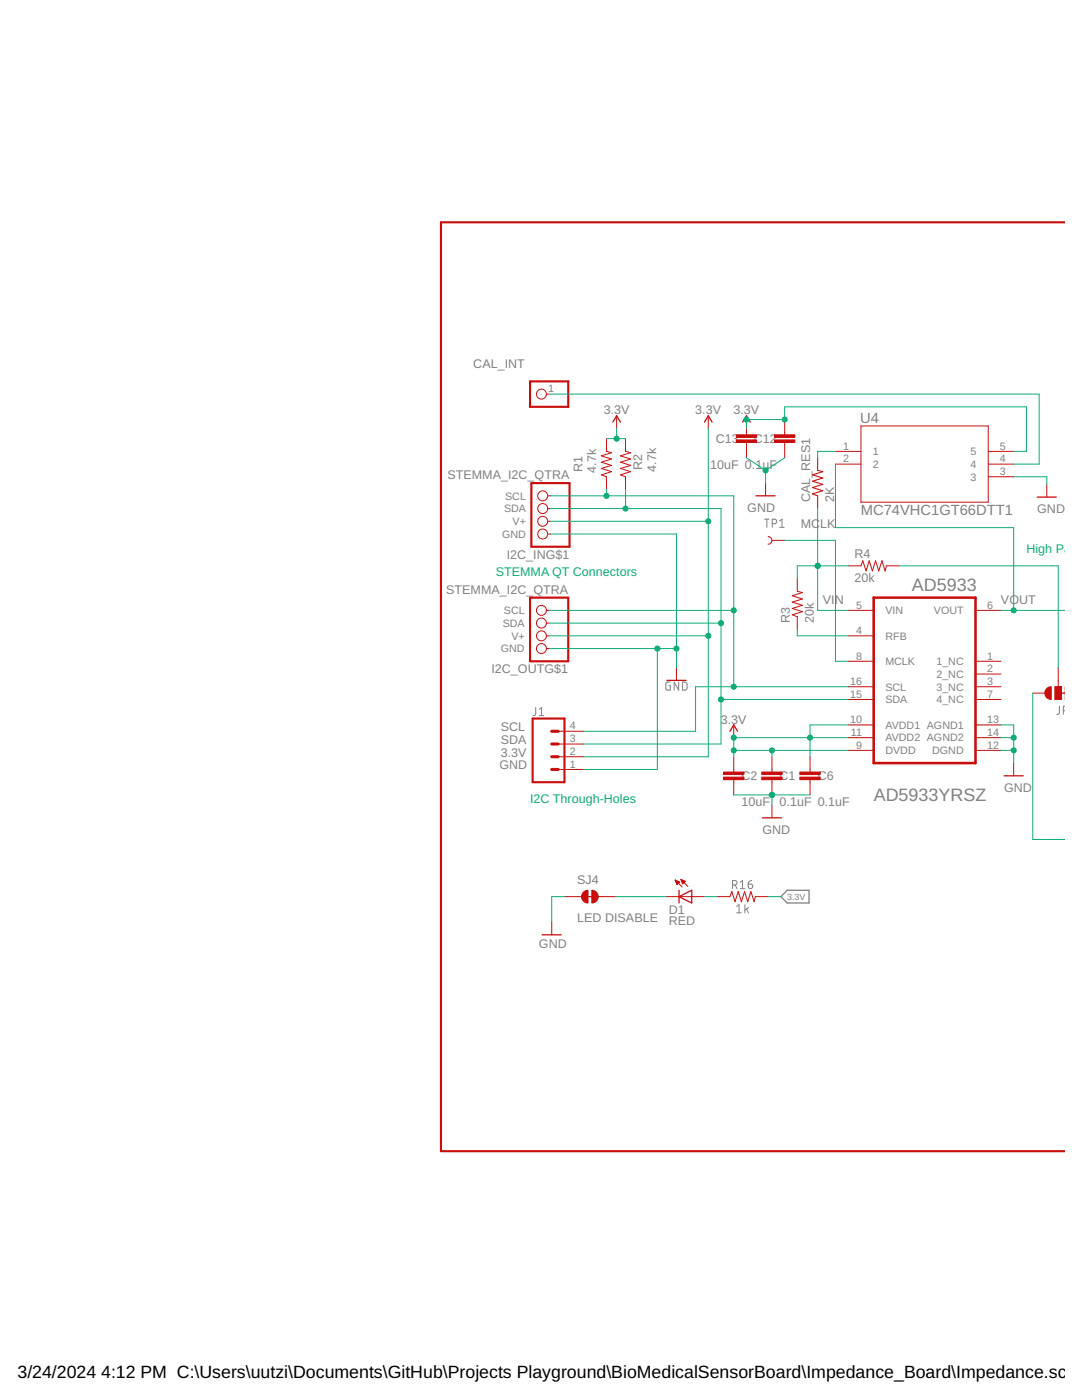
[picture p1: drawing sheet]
<svg xmlns="http://www.w3.org/2000/svg" width="216mm" height="279mm" viewBox="0 0 216 279" stroke-linecap="round" stroke-linejoin="round" font-family="sans-serif">
<g fill="none" stroke="#808080" stroke-width=".2">
<path d="M152.6 103.6h.9M153 103.6v1.6M154.1 104.5h.4a.46 .46 0 0 0 .5-.4 .46 .46 0 0 0-.5-.5h-.4v1.6M155.6 104l.4-.4v1.6M155.6 105.2h.9M133.8 136.1h-.7l-.2 .2v1.1l.2 .3h.7v-.9h-.3M135.4 136.1v1.6l-.9-1.6v1.6M136.2 136.1h.6l.3 .3v.9l-.3 .4h-.6zM106.9 141.2v1.4l-.2 .2h-.3M107.6 142.8h.9M107.6 141.6l.5-.4v1.6M211.4 140.9v1.4l-.2 .2-.3 .1"/>
<path d="M212.2 141.8h.3M212.5 140.9h-.3v1.7M146.2 176.6h.4a.46 .46 0 0 0 .5-.4 .46 .46 0 0 0-.5-.5h-.4v1.7M146.7 176.6l.4 .8M147.7 176.1l.5-.4v1.7M147.7 177.4h.9M149.3 176.4h.5a.45 .45 0 0 1 .4 .5 .45 .45 0 0 1-.5 .4 .45 .45 0 0 1-.4-.4zM150 175.7l-.6 .3-.1 .4M147 180.9l.5-.3v1.6M147 182.2h.9M148.6 180.6v1.6M148.9 181.4l.5 .8"/>
<path d="M149.4 181.1l-.8 .5"/>
</g>
<path d="M155.8 178.9l1.3-1.2h4.3v2.5h-4.3z" fill="none" stroke="#808080" stroke-width=".25"/>
<path d="M174.3 119.3h20.3v33h-20.3z" fill="none" stroke="#c90d0c" stroke-width=".51"/>
<g fill="none" stroke="#c90d0c" stroke-width=".2">
<path d="M109 78.7h.6M109.3 99h.5M121 87.5v2.6l1 .2-2 .7 2 .6-2 .6 2 .7-2 .6 2 .6-2 .7 1 .3v2.6M123 83v2.5M124.8 87.5v2.6l1 .2-2 .7 2 .6-2 .6 2 .7-2 .6 2 .6-2 .7 1 .3v2.6M141.3 83v2.5M148.9 83v3.8M148.9 88.3v3.1M152.8 96.4v2.6M156.6 83.7v3.1M156.6 88.3v3.1M163.2 91.4v2.5"/>
<path d="M163.2 99v2.5M166.7 90.1h5.1M166.7 92.6h5.1M171.8 85h25.4v15.2h-25.4zM197.2 90.1h5.1M197.2 92.6h5.1M197.2 95.1h5.1M208.9 96.7v2.5M109.3 106.6h.5M109.3 104h.5M109.3 101.5h.5M153.3 107.1a.76 .76 0 0 1 .7 .7 .76 .76 0 0 1-.7 .8"/>
<path d="M154 107.8h2.6M159.1 115.5v2.5l1 .3-2 .6 2 .6-2 .7 2 .6-2 .6 2 .7-2 .6 1 .4v2.5M169.2 112.9h2.6l.4-1 .6 2 .6-2 .7 2 .6-2 .6 2 .7-2 .6 2 .3-1h2.5M109 126.9h.6M109 121.8h.6M109 129.4h.6M109 124.4h.6M135 133.2v2.6M169.2 139.6h5.1M169.2 137.1h5.1M169.2 132h5.1M169.2 126.9h5.1"/>
<path d="M169.2 121.8h5.1M174.3 126.9h.1M174.3 121.8h.1M174.3 132h.1M194.6 132h.1M194.6 134.5h.1M194.6 121.8h.1M194.6 132h5.1M194.6 134.5h5.1M194.6 121.8h5.1M199.7 137.1h-5M199.7 139.6h-5"/>
<path d="M206.1 138.3h2.5M210.5 137.1h1.3v2.5h-1.3zM211.2 133.2v3.9M111.4 153.6h5M111.4 151h5M111.4 148.5h5M111.4 145.9h5M146.4 144.7v2.5M146.4 151v3.1M146.4 155.6v3M154 151v3.1M154 155.6v3"/>
<path d="M161.6 151v3.1M161.6 155.6v3M169.2 144.7h5.1M169.2 147.2h5.1M169.2 149.8h5.1M174.3 149.8h.1M194.6 149.8h.1M194.6 149.8h5.1M199.7 147.2h-5M199.7 144.7h-5M202.3 152.3v2.5M112.6 178.9h3.5"/>
<path d="M119.4 178.9h3.4M132.9 178.9h7.7M134.7 175.6l1.4 1.4M134.7 175.6l.9 .4-.5 .5M134.7 175.6l.4 .9M134.7 175.7h.1M134.8 175.8h.3M134.8 175.9h.6M134.9 176h.7M134.9 176.2h.6M135 176.3h.3M135 176.4h.2"/>
<path d="M135.1 176.5v.1M135.9 175.5l1.4 1.4M135.9 175.5l.9 .4-.6 .5zM135.9 175.6h.1M135.9 175.7h.3M136 175.8h.5M136 175.9h.7M136.1 176h.5M136.1 176.2h.4M136.2 176.3h.2M143.1 178.9h2.5l.4-1 .7 2.1 .6-2.1 .6 2.1 .7-2.1 .6 2.1 .6-2.1 .7 2.1 .2-1.1h2.6M154 160.7v2.5"/>
<path d="M110.1 184v2.6"/>
<circle cx="108" cy="78.7" r=".99"/>
<circle cx="108.3" cy="99" r=".99"/>
<circle cx="108.3" cy="101.5" r=".99"/>
<circle cx="108.3" cy="104" r=".99"/>
<circle cx="108.3" cy="106.6" r=".99"/>
<circle cx="108" cy="121.8" r=".99"/>
<circle cx="108" cy="126.9" r=".99"/>
<circle cx="108" cy="129.4" r=".99"/>
<circle cx="108" cy="124.4" r=".99"/>
</g>
<g fill="#c90d0c" stroke="#c90d0c" stroke-width=".2">
<path d="M152 155.1h4.1v.5h-4.1z"/>
<path d="M152 154.1h4.1v.5h-4.1z"/>
<path d="M144.4 155.1h4v.5h-4z"/>
<path d="M144.4 154.1h4v.5h-4z"/>
<path d="M154.5 87.8h4.1v.5h-4.1z"/>
<path d="M154.5 86.8h4.1v.5h-4.1z"/>
<path d="M146.9 87.8h4.1v.5h-4.1z"/>
<path d="M146.9 86.8h4.1v.5h-4.1z"/>
<path d="M210.5 137.1h1.3v2.5h-1.3z"/>
<path d="M159.6 155.1h4.1v.5h-4.1z"/>
<path d="M159.6 154.1h4.1v.5h-4.1z"/>
</g>
<g fill="none" stroke="#c90d0c" stroke-width=".25">
<path d="M122.3 84.2l.7-1.2 .8 1.2M140.6 84.2l.7-1.2 .8 1.2M148.2 84.2l.7-1.2 .8 1.2M150.9 99h3.8M207 99.2h3.8M133.1 135.8h3.8M211.2 138.3h1.3M145.6 145.9l.8-1.2 .8 1.2M200.4 154.8h3.8M116.9 178.9h1.8M135.5 178.9l2.5-1.2v2.5zM135.5 177.7v2.5"/>
<path d="M152.1 163.2h3.8M108.2 186.6h3.8"/>
</g>
<path d="M163.2 93.9l1 .2-2.1 .7 2.1 .6-2.1 .6 2.1 .7-2.1 .6 2.1 .6-2.1 .7 1.1 .4" fill="none" stroke="#c90d0c" stroke-width=".21"/>
<path d="M212.5 44.4h-124.5v185.3h124.5M105.8 76.1h7.6v5.1h-7.6zM106 96.4h7.6v12.7h-7.6zM105.8 119.3h7.6v12.7h-7.6zM106.3 143.4h6.3v12.7h-6.3z" fill="none" stroke="#c90d0c" stroke-width=".42"/>
<path d="M110.1 148.5h1.3M110.1 151h1.3M110.1 153.6h1.3M110.1 145.9h1.3" fill="none" stroke="#c90d0c" stroke-width=".61"/>
<g fill="#c90d0c" stroke="#c90d0c" stroke-width=".2">
<path d="M118.1 177.7a1.26 1.26 0 0 1 1.3 1.2h-1.3z" fill-rule="evenodd"/>
<path d="M118.1 178.9h1.3a1.23 1.23 0 0 1-1.3 1.3z" fill-rule="evenodd"/>
<path d="M116.4 178.1l.5-.3 .4-.1v2.5a1.26 1.26 0 0 1-1.1-.7 1.26 1.26 0 0 1 .2-1.4z" fill-rule="evenodd"/>
<path d="M208.8 137.5l.5-.4h.5v2.5a1.27 1.27 0 0 1-1.2-.8 1.27 1.27 0 0 1 .2-1.3z" fill-rule="evenodd"/>
</g>
<g fill="none" stroke="#0dab76" stroke-width=".2">
<path d="M109.6 78.7h97.7v13.9h-5M109.8 99h36.6v38.1M121 87.5h3.8M121 97.7v1.3M123 85.5v2M124.8 97.7v3.8M141.3 85.5v65.5h-24.9M148.9 91.4l3.9 2.5M148.9 85.5v-1.8h7.7v-2.5h48.2v8.9h-2.5M152.8 93.9v2.5M156.6 91.4l-3.8 2.5M166.7 90.1h-3.5v1.3"/>
<path d="M166.7 92.6v12.7h35.6v16.5M202.3 95.1h6.6v1.6M109.8 106.6h25.2v26.6M109.8 104h31.5M109.8 101.5h34.1v47h-27.5M156.6 107.8h10.1v24.2h2.5M163.2 101.5v20.3h6M169.2 112.9h-10.1v2.6M179.4 112.9h31.8v20.3M109.6 126.9h31.7M109.6 121.8h36.8M109.6 129.4h25.4"/>
<path d="M109.6 124.4h34.3M131.2 129.4v24.2h-14.8M143.9 139.6h25.3M159.1 125.6v1.3h10.1M169.2 137.1h-30.4v8.8h-22.4M199.7 121.8h12.8M206.1 138.3v29.2h6.4M146.4 158.6h15.2M146.4 149.8h22.8M154 149.8v1.2M154 158.6v2.1M169.2 144.7h-7.6v6.3"/>
<path d="M169.2 147.2h-22.8v3.8M199.7 144.7h2.6v7.6M199.7 147.2h2.6M199.7 149.8h2.6M112.6 178.9h-2.5v5.1M122.8 178.9h10.1M140.6 178.9h2.5M153.3 178.9h2.5"/>
</g>
<g fill="#0dab76" stroke="#0dab76" stroke-width=".2">
<circle cx="163.2" cy="112.9" r=".51"/>
<circle cx="202.3" cy="121.8" r=".51"/>
<circle cx="154" cy="158.6" r=".51"/>
<circle cx="202.3" cy="147.2" r=".51"/>
<circle cx="202.3" cy="149.8" r=".51"/>
<circle cx="135" cy="129.4" r=".51"/>
<circle cx="131.2" cy="129.4" r=".51"/>
<circle cx="152.8" cy="93.9" r=".51"/>
<circle cx="161.6" cy="147.2" r=".51"/>
<circle cx="146.4" cy="147.2" r=".51"/>
<circle cx="154" cy="149.8" r=".51"/>
<circle cx="146.4" cy="149.8" r=".51"/>
<circle cx="141.3" cy="104" r=".51"/>
<circle cx="141.3" cy="126.9" r=".51"/>
<circle cx="123" cy="87.5" r=".51"/>
<circle cx="156.6" cy="83.7" r=".51"/>
<circle cx="148.9" cy="83.7" r=".51"/>
<circle cx="146.4" cy="121.8" r=".51"/>
<circle cx="146.4" cy="137.1" r=".51"/>
<circle cx="121" cy="99" r=".51"/>
<circle cx="143.9" cy="124.4" r=".51"/>
<circle cx="143.9" cy="139.6" r=".51"/>
<circle cx="124.8" cy="101.5" r=".51"/>
</g>
<g font-size="3.6" fill="#808080">
<text x="182" y="118">AD5933</text>
<text x="174.3" y="159.9">AD5933YRSZ</text>
</g>
<g font-size="3.5">
<text x="3.5" y="274.9">3/24/2024</text>
<text x="20.2" y="274.9">4:12 PM C:\Users\uutzi\Documents\GitHub\Projects Playground\BioMedicalSensorBoard\Impedance_Board\Impedance.sch (</text>
</g>
<g font-size="2.9" fill="#808080">
<text x="171.6" y="84.5">U4</text>
<text x="171.8" y="102.8">MC74VHC1GT66DTT1</text>
</g>
<g font-size="2.5" fill="#808080">
<text x="94.4" y="73.4">CAL_INT</text>
<text x="120.5" y="82.7">3.3V</text>
<text x="138.7" y="82.7">3.3V</text>
<text x="146.4" y="82.7">3.3V</text>
<text x="142.8" y="88.4">C13</text>
<text x="150.4" y="88.4">C12</text>
<text x="89.3" y="95.7">STEMMA_I2C_QTRA</text>
<text x="116.2" y="94.1" transform="rotate(-90 116.2 94.1)">R1</text>
<text x="119" y="94.4" transform="rotate(-90 119 94.4)">4.7k</text>
<text x="128.1" y="93.9" transform="rotate(-90 128.1 93.9)">R2</text>
<text x="130.9" y="94.1" transform="rotate(-90 130.9 94.1)">4.7k</text>
<text x="141.7" y="93.5">10uF 0.1uF</text>
<text x="161.7" y="100.2" transform="rotate(-90 161.7 100.2)">CAL_RES1</text>
<text x="166.5" y="100.2" transform="rotate(-90 166.5 100.2)">2K</text>
<text x="149.1" y="102.1">GND</text>
<text x="159.8" y="105.3">MC</text>
<text x="163.6" y="105.3">LK</text>
<text x="207" y="102.4">GND</text>
<text x="101.1" y="111.5">I2C_ING$1</text>
<text x="170.5" y="111.4">R4</text>
<text x="89" y="118.5">STEMMA_I2C_QTRA</text>
<text x="170.5" y="116.2">20k</text>
<text x="157.6" y="124.4" transform="rotate(-90 157.6 124.4)">R3</text>
<text x="162.4" y="124.4" transform="rotate(-90 162.4 124.4)">20k</text>
<text x="164.2" y="120.5">VIN</text>
<text x="199.7" y="120.5">VOUT</text>
<text x="98.1" y="134.4">I2C_OUTG$1</text>
<text x="99.9" y="145.9">SCL</text>
<text x="99.9" y="148.5">SDA</text>
<text x="143.8" y="144.4">3.3V</text>
<text x="99.7" y="153.6">GND</text>
<text x="99.9" y="151">3.3V</text>
<text x="147.9" y="155.7">C2</text>
<text x="155.5" y="155.7">C1</text>
<text x="163.2" y="155.7">C6</text>
<text x="147.9" y="160.8">10uF</text>
<text x="155.5" y="160.8">0.1uF 0.1uF</text>
<text x="200.4" y="158">GND</text>
<text x="152.1" y="166.4">GND</text>
<text x="115.2" y="176.4">SJ4</text>
<text x="115.2" y="184">LED DISABLE</text>
<text x="133.5" y="184.7">RED</text>
<text x="133.5" y="182.5">D1</text>
<text x="107.5" y="189.1">GND</text>
</g>
<g font-size="2.5" fill="#0dab76">
<text x="204.8" y="110.4">High Pass</text>
<text x="98.9" y="115">STEMMA QT Connectors</text>
<text x="105.8" y="160.2">I2C Through-Holes</text>
</g>
<g font-size="2.1" fill="#808080">
<text x="109.4" y="78.3">1</text>
<text x="168.3" y="89.7">1</text>
<text x="199.5" y="89.7">5</text>
<text x="168.3" y="92.3">2</text>
<text x="174.1" y="90.8">1</text>
<text x="174.1" y="93.4">2</text>
<text x="193.7" y="95.9">3</text>
<text x="193.7" y="93.4">4</text>
<text x="193.7" y="90.8">5</text>
<text x="199.5" y="94.8">3</text>
<text x="199.5" y="92.3">4</text>
<text x="100.8" y="99.7">SCL</text>
<text x="100.2" y="107.3">GND</text>
<text x="100.6" y="102.3">SDA</text>
<text x="102.3" y="104.8">V+</text>
<text x="100.3" y="125.1">SDA</text>
<text x="100.6" y="122.6">SCL</text>
<text x="170.8" y="121.5">5</text>
<text x="176.7" y="122.6">VIN</text>
<text x="186.4" y="122.6">VOUT</text>
<text x="197" y="121.5">6</text>
<text x="99.9" y="130.2">GND</text>
<text x="102" y="127.7">V+</text>
<text x="170.8" y="126.5">4</text>
<text x="170.8" y="131.6">8</text>
<text x="176.7" y="127.7">RFB</text>
<text x="197" y="131.6">1</text>
<text x="169.6" y="136.7">16</text>
<text x="176.7" y="132.7">MCLK</text>
<text x="176.7" y="137.8">SCL</text>
<text x="186.9" y="132.7">1_NC</text>
<text x="186.9" y="135.3">2_NC</text>
<text x="186.9" y="137.8">3_NC</text>
<text x="197" y="134.2">2</text>
<text x="197" y="136.7">3</text>
<text x="169.6" y="139.2">15</text>
<text x="176.7" y="140.4">SDA</text>
<text x="186.9" y="140.4">4_NC</text>
<text x="197" y="139.2">7</text>
<text x="113.7" y="148.1">3</text>
<text x="113.7" y="145.6">4</text>
<text x="169.6" y="144.3">10</text>
<text x="169.8" y="146.9">11</text>
<text x="170.8" y="149.4">9</text>
<text x="176.7" y="145.4">AVDD1 AGND1</text>
<text x="176.7" y="148">AVDD2 AGND2</text>
<text x="197" y="149.4">12</text>
<text x="197" y="144.3">13</text>
<text x="197" y="146.9">14</text>
<text x="113.7" y="153.2">1</text>
<text x="113.7" y="150.7">2</text>
<text x="176.7" y="150.5">DVDD</text>
<text x="186" y="150.5">DGND</text>
</g>
<text font-size="1.8" fill="#808080" x="157.1" y="179.6">3.3V</text>
</svg>
